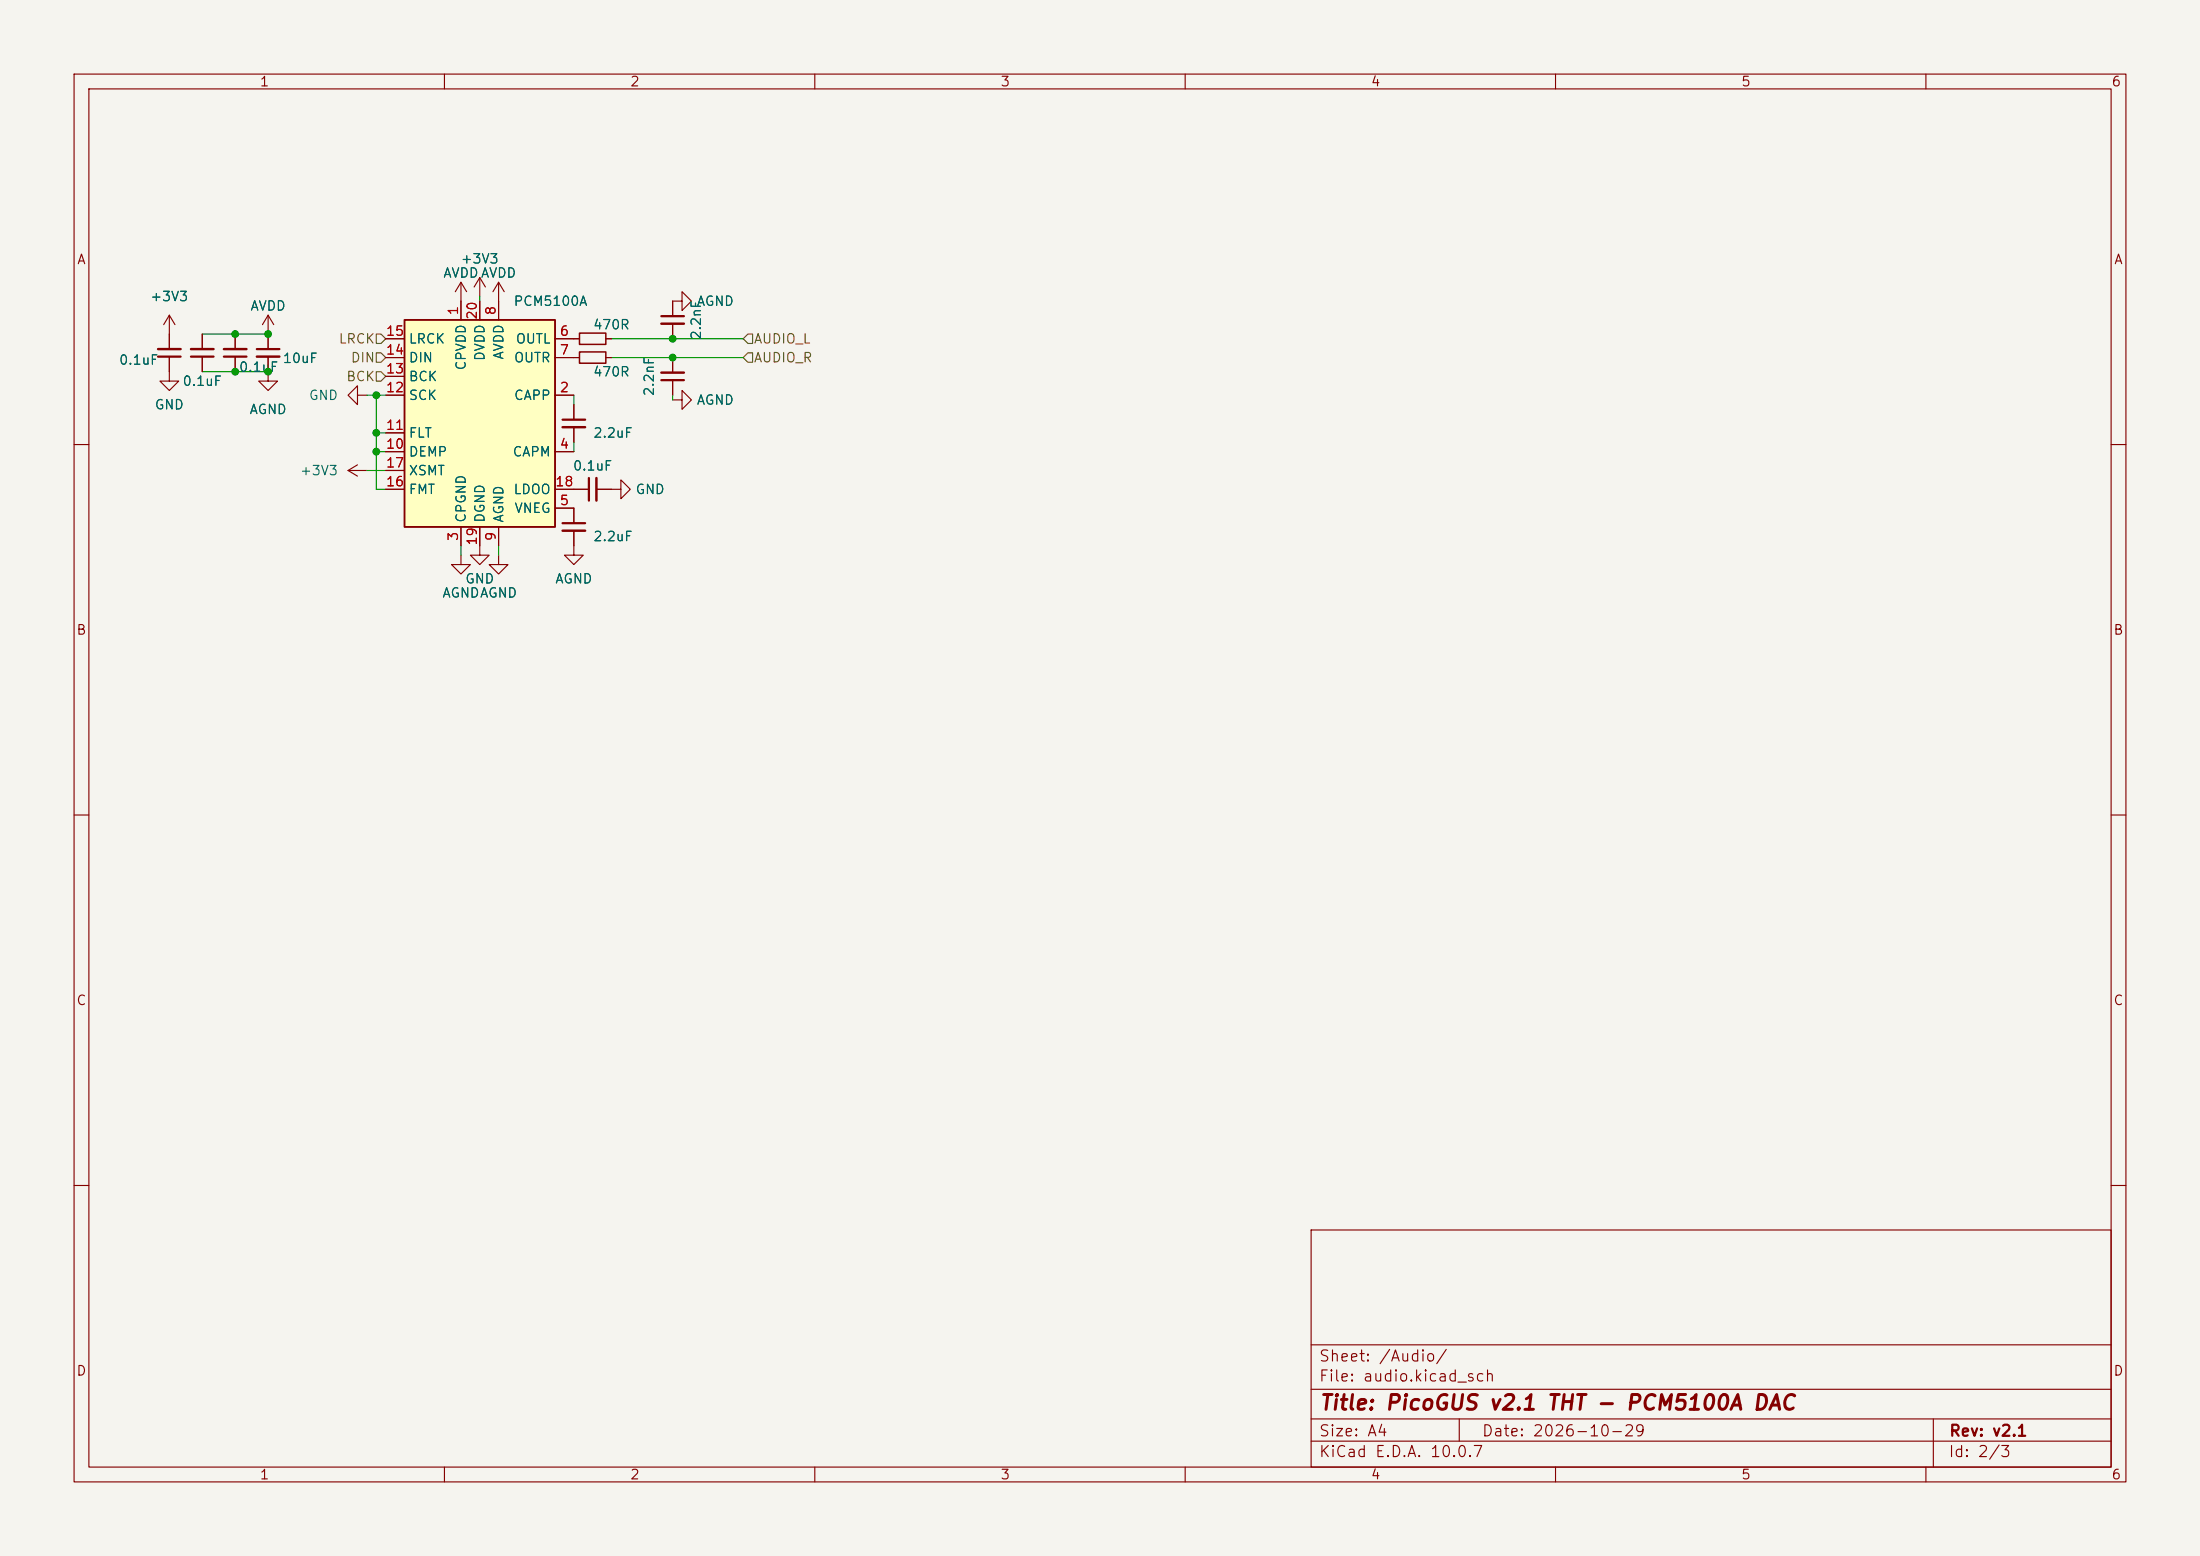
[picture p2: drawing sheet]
(kicad_sch
 (version 20260306)
 (generator "eeschema")
 (generator_version "10.0")
 (paper "A4")
 (title_block
  (title "PicoGUS v2.1 THT - PCM5100A DAC")
  (date "2026-10-29")
  (rev "v2.1"))
 (lib_symbols
  (symbol "Audio:PCM5100" (exclude_from_sim no) (in_bom yes) (on_board yes)
   (in_pos_files yes)
   (duplicate_pin_numbers_are_jumpers no)
   (property "Reference" "U" (at -10.16 13.97 0) (show_name no) (do_not_autoplace no) (effects (font (size 1.27 1.27)) (justify left)))
   (property "Value" "PCM5100" (at 3.81 13.97 0) (show_name no) (do_not_autoplace no) (effects (font (size 1.27 1.27)) (justify left)))
   (property "Footprint" "PiGUS library:TSSOP-20_4.4x6.5mm_P0.65mm_HandSolder_TestPads" (at -1.27 19.05 0) (show_name no) (do_not_autoplace no) (hide yes) (effects (font (size 1.27 1.27))))
   (property "Datasheet" "http://www.ti.com/lit/ds/symlink/pcm5100.pdf" (at -1.27 19.05 0) (show_name no) (do_not_autoplace no) (hide yes) (effects (font (size 1.27 1.27))))
   (property "Description" "2VRMS DirectPath, 100dB Audio Stereo DAC with 32-bit, 384kHz PCM Interface, TSSOP-20" (at 0 0 0) (show_name no) (do_not_autoplace no) (hide yes) (effects (font (size 1.27 1.27))))
   (symbol "PCM5100_0_1"
    (rectangle (start -10.16 12.7) (end 10.16 -15.24) (stroke (width 0.254) (type default)) (fill (type background))))
   (symbol "PCM5100_1_1"
    (pin passive line (at -2.54 15.24 270) (length 2.54) (name "CPVDD" (effects (font (size 1.27 1.27)))) (number "1" (effects (font (size 1.27 1.27)))))
    (pin passive line (at 12.7 2.54 180) (length 2.54) (name "CAPP" (effects (font (size 1.27 1.27)))) (number "2" (effects (font (size 1.27 1.27)))))
    (pin power_in line (at -2.54 -17.78 90) (length 2.54) (name "CPGND" (effects (font (size 1.27 1.27)))) (number "3" (effects (font (size 1.27 1.27)))))
    (pin passive line (at 12.7 -5.08 180) (length 2.54) (name "CAPM" (effects (font (size 1.27 1.27)))) (number "4" (effects (font (size 1.27 1.27)))))
    (pin passive line (at 12.7 -12.7 180) (length 2.54) (name "VNEG" (effects (font (size 1.27 1.27)))) (number "5" (effects (font (size 1.27 1.27)))))
    (pin output line (at 12.7 10.16 180) (length 2.54) (name "OUTL" (effects (font (size 1.27 1.27)))) (number "6" (effects (font (size 1.27 1.27)))))
    (pin output line (at 12.7 7.62 180) (length 2.54) (name "OUTR" (effects (font (size 1.27 1.27)))) (number "7" (effects (font (size 1.27 1.27)))))
    (pin power_in line (at 2.54 15.24 270) (length 2.54) (name "AVDD" (effects (font (size 1.27 1.27)))) (number "8" (effects (font (size 1.27 1.27)))))
    (pin power_in line (at 2.54 -17.78 90) (length 2.54) (name "AGND" (effects (font (size 1.27 1.27)))) (number "9" (effects (font (size 1.27 1.27)))))
    (pin input line (at -12.7 -5.08 0) (length 2.54) (name "DEMP" (effects (font (size 1.27 1.27)))) (number "10" (effects (font (size 1.27 1.27)))))
    (pin input line (at -12.7 -2.54 0) (length 2.54) (name "FLT" (effects (font (size 1.27 1.27)))) (number "11" (effects (font (size 1.27 1.27)))))
    (pin input line (at -12.7 2.54 0) (length 2.54) (name "SCK" (effects (font (size 1.27 1.27)))) (number "12" (effects (font (size 1.27 1.27)))))
    (pin input line (at -12.7 5.08 0) (length 2.54) (name "BCK" (effects (font (size 1.27 1.27)))) (number "13" (effects (font (size 1.27 1.27)))))
    (pin input line (at -12.7 7.62 0) (length 2.54) (name "DIN" (effects (font (size 1.27 1.27)))) (number "14" (effects (font (size 1.27 1.27)))))
    (pin input line (at -12.7 10.16 0) (length 2.54) (name "LRCK" (effects (font (size 1.27 1.27)))) (number "15" (effects (font (size 1.27 1.27)))))
    (pin input line (at -12.7 -10.16 0) (length 2.54) (name "FMT" (effects (font (size 1.27 1.27)))) (number "16" (effects (font (size 1.27 1.27)))))
    (pin input line (at -12.7 -7.62 0) (length 2.54) (name "XSMT" (effects (font (size 1.27 1.27)))) (number "17" (effects (font (size 1.27 1.27)))))
    (pin passive line (at 12.7 -10.16 180) (length 2.54) (name "LDOO" (effects (font (size 1.27 1.27)))) (number "18" (effects (font (size 1.27 1.27)))))
    (pin power_in line (at 0 -17.78 90) (length 2.54) (name "DGND" (effects (font (size 1.27 1.27)))) (number "19" (effects (font (size 1.27 1.27)))))
    (pin power_in line (at 0 15.24 270) (length 2.54) (name "DVDD" (effects (font (size 1.27 1.27)))) (number "20" (effects (font (size 1.27 1.27))))))
   (embedded_fonts no))
  (symbol "Device:C_Small"
   (pin_numbers (hide yes))
   (pin_names
    (offset 0.254) (hide yes)) (exclude_from_sim no) (in_bom yes) (on_board yes)
   (in_pos_files yes)
   (duplicate_pin_numbers_are_jumpers no)
   (property "Reference" "C" (at 0.254 1.778 0) (show_name no) (do_not_autoplace no) (effects (font (size 1.27 1.27)) (justify left)))
   (property "Value" "C_Small" (at 0.254 -2.032 0) (show_name no) (do_not_autoplace no) (effects (font (size 1.27 1.27)) (justify left)))
   (property "Footprint" "" (at 0 0 0) (show_name no) (do_not_autoplace no) (hide yes) (effects (font (size 1.27 1.27))))
   (property "Datasheet" "" (at 0 0 0) (show_name no) (do_not_autoplace no) (hide yes) (effects (font (size 1.27 1.27))))
   (property "Description" "Unpolarized capacitor, small symbol" (at 0 0 0) (show_name no) (do_not_autoplace no) (hide yes) (effects (font (size 1.27 1.27))))
   (symbol "C_Small_0_1"
    (polyline (pts (xy -1.524 0.508) (xy 1.524 0.508)) (stroke (width 0.3048) (type default)) (fill (type none)))
    (polyline (pts (xy -1.524 -0.508) (xy 1.524 -0.508)) (stroke (width 0.3302) (type default)) (fill (type none))))
   (symbol "C_Small_1_1"
    (pin passive line (at 0 2.54 270) (length 2.032) (name "" (effects (font (size 1.27 1.27)))) (number "1" (effects (font (size 1.27 1.27)))))
    (pin passive line (at 0 -2.54 90) (length 2.032) (name "" (effects (font (size 1.27 1.27)))) (number "2" (effects (font (size 1.27 1.27))))))
   (embedded_fonts no))
  (symbol "Device:R_Small"
   (pin_numbers (hide yes))
   (pin_names
    (offset 0.254) (hide yes)) (exclude_from_sim no) (in_bom yes) (on_board yes)
   (in_pos_files yes)
   (duplicate_pin_numbers_are_jumpers no)
   (property "Reference" "R" (at 0.762 0.508 0) (show_name no) (do_not_autoplace no) (effects (font (size 1.27 1.27)) (justify left)))
   (property "Value" "R_Small" (at 0.762 -1.016 0) (show_name no) (do_not_autoplace no) (effects (font (size 1.27 1.27)) (justify left)))
   (property "Footprint" "" (at 0 0 0) (show_name no) (do_not_autoplace no) (hide yes) (effects (font (size 1.27 1.27))))
   (property "Datasheet" "" (at 0 0 0) (show_name no) (do_not_autoplace no) (hide yes) (effects (font (size 1.27 1.27))))
   (property "Description" "Resistor, small symbol" (at 0 0 0) (show_name no) (do_not_autoplace no) (hide yes) (effects (font (size 1.27 1.27))))
   (symbol "R_Small_0_1"
    (rectangle (start -0.762 1.778) (end 0.762 -1.778) (stroke (width 0.2032) (type default)) (fill (type none))))
   (symbol "R_Small_1_1"
    (pin passive line (at 0 2.54 270) (length 0.762) (name "" (effects (font (size 1.27 1.27)))) (number "1" (effects (font (size 1.27 1.27)))))
    (pin passive line (at 0 -2.54 90) (length 0.762) (name "" (effects (font (size 1.27 1.27)))) (number "2" (effects (font (size 1.27 1.27))))))
   (embedded_fonts no))
  (symbol "PiGUS library:AGND"
   (power global)
   (pin_names
    (offset 0)) (exclude_from_sim no) (in_bom yes) (on_board yes)
   (in_pos_files yes)
   (duplicate_pin_numbers_are_jumpers no)
   (property "Reference" "#PWR" (at 0 -6.35 0) (show_name no) (do_not_autoplace no) (hide yes) (effects (font (size 1.27 1.27))))
   (property "Value" "AGND" (at 0 -3.81 0) (show_name no) (do_not_autoplace no) (effects (font (size 1.27 1.27))))
   (property "Footprint" "" (at 0 0 0) (show_name no) (do_not_autoplace no) (hide yes) (effects (font (size 1.27 1.27))))
   (property "Datasheet" "" (at 0 0 0) (show_name no) (do_not_autoplace no) (hide yes) (effects (font (size 1.27 1.27))))
   (property "Description" "Power symbol creates a global label with name \"GNDS\" , signal ground" (at 0 0 0) (show_name no) (do_not_autoplace no) (hide yes) (effects (font (size 1.27 1.27))))
   (symbol "AGND_0_1"
    (polyline (pts (xy 0 0) (xy 0 -1.27) (xy 1.27 -1.27) (xy 0 -2.54) (xy -1.27 -1.27) (xy 0 -1.27)) (stroke (width 0) (type default)) (fill (type none))))
   (symbol "AGND_1_1"
    (pin power_in line (at 0 0 270) (length 0) (hide yes) (name "AGND" (effects (font (size 1.27 1.27)))) (number "1" (effects (font (size 1.27 1.27))))))
   (embedded_fonts no))
  (symbol "PiGUS library:AVDD"
   (power global)
   (pin_names
    (offset 0)) (exclude_from_sim no) (in_bom yes) (on_board yes)
   (in_pos_files yes)
   (duplicate_pin_numbers_are_jumpers no)
   (property "Reference" "#PWR" (at 0 -3.81 0) (show_name no) (do_not_autoplace no) (hide yes) (effects (font (size 1.27 1.27))))
   (property "Value" "AVDD" (at 0 3.556 0) (show_name no) (do_not_autoplace no) (effects (font (size 1.27 1.27))))
   (property "Footprint" "" (at 0 0 0) (show_name no) (do_not_autoplace no) (hide yes) (effects (font (size 1.27 1.27))))
   (property "Datasheet" "" (at 0 0 0) (show_name no) (do_not_autoplace no) (hide yes) (effects (font (size 1.27 1.27))))
   (property "Description" "Power symbol creates a global label with name \"+3V3\"" (at 0 0 0) (show_name no) (do_not_autoplace no) (hide yes) (effects (font (size 1.27 1.27))))
   (symbol "AVDD_0_1"
    (polyline (pts (xy -0.762 1.27) (xy 0 2.54)) (stroke (width 0) (type default)) (fill (type none)))
    (polyline (pts (xy 0 2.54) (xy 0.762 1.27)) (stroke (width 0) (type default)) (fill (type none)))
    (polyline (pts (xy 0 0) (xy 0 2.54)) (stroke (width 0) (type default)) (fill (type none))))
   (symbol "AVDD_1_1"
    (pin power_in line (at 0 0 90) (length 0) (hide yes) (name "AVDD" (effects (font (size 1.27 1.27)))) (number "1" (effects (font (size 1.27 1.27))))))
   (embedded_fonts no))
  (symbol "power:+3V3"
   (power global)
   (pin_names
    (offset 0)) (exclude_from_sim no) (in_bom yes) (on_board yes)
   (in_pos_files yes)
   (duplicate_pin_numbers_are_jumpers no)
   (property "Reference" "#PWR" (at 0 -3.81 0) (show_name no) (do_not_autoplace no) (hide yes) (effects (font (size 1.27 1.27))))
   (property "Value" "+3V3" (at 0 3.556 0) (show_name no) (do_not_autoplace no) (effects (font (size 1.27 1.27))))
   (property "Footprint" "" (at 0 0 0) (show_name no) (do_not_autoplace no) (hide yes) (effects (font (size 1.27 1.27))))
   (property "Datasheet" "" (at 0 0 0) (show_name no) (do_not_autoplace no) (hide yes) (effects (font (size 1.27 1.27))))
   (property "Description" "Power symbol creates a global label with name \"+3V3\"" (at 0 0 0) (show_name no) (do_not_autoplace no) (hide yes) (effects (font (size 1.27 1.27))))
   (symbol "+3V3_0_1"
    (polyline (pts (xy -0.762 1.27) (xy 0 2.54)) (stroke (width 0) (type default)) (fill (type none)))
    (polyline (pts (xy 0 2.54) (xy 0.762 1.27)) (stroke (width 0) (type default)) (fill (type none)))
    (polyline (pts (xy 0 0) (xy 0 2.54)) (stroke (width 0) (type default)) (fill (type none))))
   (symbol "+3V3_1_1"
    (pin power_in line (at 0 0 90) (length 0) (hide yes) (name "+3V3" (effects (font (size 1.27 1.27)))) (number "1" (effects (font (size 1.27 1.27))))))
   (embedded_fonts no))
  (symbol "power:GND"
   (power global)
   (pin_names
    (offset 0)) (exclude_from_sim no) (in_bom yes) (on_board yes)
   (in_pos_files yes)
   (duplicate_pin_numbers_are_jumpers no)
   (property "Reference" "#PWR" (at 0 -6.35 0) (show_name no) (do_not_autoplace no) (hide yes) (effects (font (size 1.27 1.27))))
   (property "Value" "GND" (at 0 -3.81 0) (show_name no) (do_not_autoplace no) (effects (font (size 1.27 1.27))))
   (property "Footprint" "" (at 0 0 0) (show_name no) (do_not_autoplace no) (hide yes) (effects (font (size 1.27 1.27))))
   (property "Datasheet" "" (at 0 0 0) (show_name no) (do_not_autoplace no) (hide yes) (effects (font (size 1.27 1.27))))
   (property "Description" "Power symbol creates a global label with name \"GND\" , ground" (at 0 0 0) (show_name no) (do_not_autoplace no) (hide yes) (effects (font (size 1.27 1.27))))
   (symbol "GND_0_1"
    (polyline (pts (xy 0 0) (xy 0 -1.27) (xy 1.27 -1.27) (xy 0 -2.54) (xy -1.27 -1.27) (xy 0 -1.27)) (stroke (width 0) (type default)) (fill (type none))))
   (symbol "GND_1_1"
    (pin power_in line (at 0 0 270) (length 0) (hide yes) (name "GND" (effects (font (size 1.27 1.27)))) (number "1" (effects (font (size 1.27 1.27))))))
   (embedded_fonts no)))
 (junction
  (at 50.8 58.42)
  (diameter 0)
  (color 0 0 0 0))
 (junction
  (at 36.195 45.085)
  (diameter 0)
  (color 0 0 0 0))
 (junction
  (at 90.805 45.72)
  (diameter 0)
  (color 0 0 0 0))
 (junction
  (at 90.805 48.26)
  (diameter 0)
  (color 0 0 0 0))
 (junction
  (at 50.8 53.34)
  (diameter 0)
  (color 0 0 0 0))
 (junction
  (at 50.8 60.96)
  (diameter 0)
  (color 0 0 0 0))
 (junction
  (at 36.195 50.165)
  (diameter 0)
  (color 0 0 0 0))
 (junction
  (at 31.75 50.165)
  (diameter 0)
  (color 0 0 0 0))
 (junction
  (at 31.75 45.085)
  (diameter 0)
  (color 0 0 0 0))
 (wire
  (pts (xy 82.55 48.26) (xy 90.805 48.26))
  (stroke (width 0) (type default)))
 (wire
  (pts (xy 90.805 45.72) (xy 100.33 45.72))
  (stroke (width 0) (type default)))
 (wire
  (pts (xy 67.31 74.93) (xy 67.31 73.66))
  (stroke (width 0) (type default)))
 (wire
  (pts (xy 50.8 58.42) (xy 52.07 58.42))
  (stroke (width 0) (type default)))
 (wire
  (pts (xy 36.195 45.085) (xy 31.75 45.085))
  (stroke (width 0) (type default)))
 (wire
  (pts (xy 64.77 40.005) (xy 64.77 40.64))
  (stroke (width 0) (type default)))
 (wire
  (pts (xy 90.805 53.34) (xy 90.805 53.975))
  (stroke (width 0) (type default)))
 (wire
  (pts (xy 31.75 50.165) (xy 36.195 50.165))
  (stroke (width 0) (type default)))
 (wire
  (pts (xy 50.8 53.34) (xy 50.8 58.42))
  (stroke (width 0) (type default)))
 (wire
  (pts (xy 90.805 48.26) (xy 100.33 48.26))
  (stroke (width 0) (type default)))
 (wire
  (pts (xy 82.55 45.72) (xy 90.805 45.72))
  (stroke (width 0) (type default)))
 (wire
  (pts (xy 49.53 63.5) (xy 52.07 63.5))
  (stroke (width 0) (type default)))
 (wire
  (pts (xy 50.8 60.96) (xy 52.07 60.96))
  (stroke (width 0) (type default)))
 (wire
  (pts (xy 77.47 53.34) (xy 77.47 54.61))
  (stroke (width 0) (type default)))
 (wire
  (pts (xy 50.8 66.04) (xy 52.07 66.04))
  (stroke (width 0) (type default)))
 (wire
  (pts (xy 49.53 53.34) (xy 50.8 53.34))
  (stroke (width 0) (type default)))
 (wire
  (pts (xy 50.8 60.96) (xy 50.8 66.04))
  (stroke (width 0) (type default)))
 (wire
  (pts (xy 62.23 74.93) (xy 62.23 73.66))
  (stroke (width 0) (type default)))
 (wire
  (pts (xy 50.8 58.42) (xy 50.8 60.96))
  (stroke (width 0) (type default)))
 (wire
  (pts (xy 77.47 59.69) (xy 77.47 60.96))
  (stroke (width 0) (type default)))
 (wire
  (pts (xy 27.305 50.165) (xy 31.75 50.165))
  (stroke (width 0) (type default)))
 (wire
  (pts (xy 27.305 45.085) (xy 31.75 45.085))
  (stroke (width 0) (type default)))
 (wire
  (pts (xy 50.8 53.34) (xy 52.07 53.34))
  (stroke (width 0) (type default)))
 (hierarchical_label "AUDIO_L"
  (shape input)
  (at 100.33 45.72 0)
  (effects (font (size 1.27 1.27)) (justify left)))
 (hierarchical_label "AUDIO_R"
  (shape input)
  (at 100.33 48.26 0)
  (effects (font (size 1.27 1.27)) (justify left)))
 (hierarchical_label "LRCK"
  (shape input)
  (at 52.07 45.72 180)
  (effects (font (size 1.27 1.27)) (justify right)))
 (hierarchical_label "BCK"
  (shape input)
  (at 52.07 50.8 180)
  (effects (font (size 1.27 1.27)) (justify right)))
 (hierarchical_label "DIN"
  (shape input)
  (at 52.07 48.26 180)
  (effects (font (size 1.27 1.27)) (justify right)))
 (symbol
  (lib_id "Device:C_Small")
  (at 90.805 50.8 180)
  (unit 1)
  (body_style 1)
  (exclude_from_sim no)
  (in_bom yes)
  (on_board yes)
  (in_pos_files yes)
  (dnp no)
  (property "Reference" "C22" (at 85.725 50.8 90) (hide yes) (show_name no) (do_not_autoplace no) (effects (font (size 1.27 1.27))))
  (property "Value" "2.2nF" (at 87.63 50.8 90) (show_name no) (do_not_autoplace no) (effects (font (size 1.27 1.27))))
  (property "Footprint" "Capacitor_THT:C_Disc_D5.0mm_W2.5mm_P5.00mm" (at 90.805 50.8 0) (hide yes) (show_name no) (do_not_autoplace no) (effects (font (size 1.27 1.27))))
  (property "Datasheet" "" (at 90.805 50.8 0) (hide yes) (show_name no) (do_not_autoplace no) (effects (font (size 1.27 1.27))))
  (property "Description" "2.2nF C0G: DAC output filter (with R11)" (at 90.805 50.8 0) (hide yes) (show_name no) (do_not_autoplace no) (effects (font (size 1.27 1.27))))
  (property "Manufacturer" "TDK" (at 90.805 50.8 0) (hide yes) (show_name no) (do_not_autoplace no) (effects (font (size 1.27 1.27))))
  (property "MPN" "FG28C0G1H222JNT06" (at 90.805 50.8 0) (hide yes) (show_name no) (do_not_autoplace no) (effects (font (size 1.27 1.27))))
  (property "DigiKey" "445-173487-1-ND" (at 90.805 50.8 0) (hide yes) (show_name no) (do_not_autoplace no) (effects (font (size 1.27 1.27))))
  (property "LCSC" "C22391154 (Dersonic CD1H222JC9PECHD000)" (at 90.805 50.8 0) (hide yes) (show_name no) (do_not_autoplace no) (effects (font (size 1.27 1.27))))
  (pin "1")
  (pin "2"))
 (symbol
  (lib_id "PiGUS library:AGND")
  (at 36.195 50.165 0)
  (unit 1)
  (body_style 1)
  (exclude_from_sim no)
  (in_bom yes)
  (on_board yes)
  (in_pos_files yes)
  (dnp no)
  (fields_autoplaced yes)
  (property "Reference" "#PWR064" (at 36.195 56.515 0) (hide yes) (show_name no) (do_not_autoplace no) (effects (font (size 1.27 1.27))))
  (property "Value" "AGND" (at 36.195 55.245 0) (show_name no) (do_not_autoplace no) (effects (font (size 1.27 1.27))))
  (property "Footprint" "" (at 36.195 50.165 0) (hide yes) (show_name no) (do_not_autoplace no) (effects (font (size 1.27 1.27))))
  (property "Datasheet" "" (at 36.195 50.165 0) (hide yes) (show_name no) (do_not_autoplace no) (effects (font (size 1.27 1.27))))
  (property "Description" "" (at 36.195 50.165 0) (show_name no) (do_not_autoplace no) (effects (font (size 1.27 1.27))))
  (pin "1"))
 (symbol
  (lib_id "Device:C_Small")
  (at 22.86 47.625 180)
  (unit 1)
  (body_style 1)
  (exclude_from_sim no)
  (in_bom yes)
  (on_board yes)
  (in_pos_files yes)
  (dnp no)
  (property "Reference" "C14" (at 18.7325 46.6725 0) (hide yes) (show_name no) (do_not_autoplace no) (effects (font (size 1.27 1.27))))
  (property "Value" "0.1uF" (at 18.7325 48.5775 0) (show_name no) (do_not_autoplace no) (effects (font (size 1.27 1.27))))
  (property "Footprint" "Capacitor_THT:C_Disc_D5.0mm_W2.5mm_P5.00mm" (at 22.86 47.625 0) (hide yes) (show_name no) (do_not_autoplace no) (effects (font (size 1.27 1.27))))
  (property "Datasheet" "" (at 22.86 47.625 0) (hide yes) (show_name no) (do_not_autoplace no) (effects (font (size 1.27 1.27))))
  (property "Description" "0.1uF: U10 DVDD" (at 22.86 47.625 0) (hide yes) (show_name no) (do_not_autoplace no) (effects (font (size 1.27 1.27))))
  (property "Manufacturer" "Murata" (at 22.86 47.625 0) (hide yes) (show_name no) (do_not_autoplace no) (effects (font (size 1.27 1.27))))
  (property "MPN" "RDER71H104K0M1H03A" (at 22.86 47.625 0) (hide yes) (show_name no) (do_not_autoplace no) (effects (font (size 1.27 1.27))))
  (property "DigiKey" "490-9144-1-ND" (at 22.86 47.625 0) (hide yes) (show_name no) (do_not_autoplace no) (effects (font (size 1.27 1.27))))
  (property "LCSC" "C527620" (at 22.86 47.625 0) (hide yes) (show_name no) (do_not_autoplace no) (effects (font (size 1.27 1.27))))
  (pin "1")
  (pin "2"))
 (symbol
  (lib_id "Device:C_Small")
  (at 80.01 66.04 90)
  (unit 1)
  (body_style 1)
  (exclude_from_sim no)
  (in_bom yes)
  (on_board yes)
  (in_pos_files yes)
  (dnp no)
  (property "Reference" "C20" (at 80.01 60.96 90) (hide yes) (show_name no) (do_not_autoplace no) (effects (font (size 1.27 1.27))))
  (property "Value" "0.1uF" (at 80.01 62.865 90) (show_name no) (do_not_autoplace no) (effects (font (size 1.27 1.27))))
  (property "Footprint" "Capacitor_THT:C_Disc_D5.0mm_W2.5mm_P5.00mm" (at 80.01 66.04 0) (hide yes) (show_name no) (do_not_autoplace no) (effects (font (size 1.27 1.27))))
  (property "Datasheet" "" (at 80.01 66.04 0) (hide yes) (show_name no) (do_not_autoplace no) (effects (font (size 1.27 1.27))))
  (property "Description" "0.1uF: U10 LDOO" (at 80.01 66.04 0) (hide yes) (show_name no) (do_not_autoplace no) (effects (font (size 1.27 1.27))))
  (property "Manufacturer" "Murata" (at 80.01 66.04 0) (hide yes) (show_name no) (do_not_autoplace no) (effects (font (size 1.27 1.27))))
  (property "MPN" "RDER71H104K0M1H03A" (at 80.01 66.04 0) (hide yes) (show_name no) (do_not_autoplace no) (effects (font (size 1.27 1.27))))
  (property "DigiKey" "490-9144-1-ND" (at 80.01 66.04 0) (hide yes) (show_name no) (do_not_autoplace no) (effects (font (size 1.27 1.27))))
  (property "LCSC" "C527620" (at 80.01 66.04 0) (hide yes) (show_name no) (do_not_autoplace no) (effects (font (size 1.27 1.27))))
  (pin "1")
  (pin "2"))
 (symbol
  (lib_id "Device:C_Small")
  (at 77.47 57.15 0)
  (unit 1)
  (body_style 1)
  (exclude_from_sim no)
  (in_bom yes)
  (on_board yes)
  (in_pos_files yes)
  (dnp no)
  (fields_autoplaced yes)
  (property "Reference" "C18" (at 80.01 55.8863 0) (hide yes) (show_name no) (do_not_autoplace no) (effects (font (size 1.27 1.27)) (justify left)))
  (property "Value" "2.2uF" (at 80.01 58.4263 0) (show_name no) (do_not_autoplace no) (effects (font (size 1.27 1.27)) (justify left)))
  (property "Footprint" "Capacitor_THT:C_Disc_D5.0mm_W2.5mm_P5.00mm" (at 77.47 57.15 0) (hide yes) (show_name no) (do_not_autoplace no) (effects (font (size 1.27 1.27))))
  (property "Datasheet" "" (at 77.47 57.15 0) (hide yes) (show_name no) (do_not_autoplace no) (effects (font (size 1.27 1.27))))
  (property "Description" "2.2uF: U10 charge pump flying cap (CAPP-CAPM)" (at 77.47 57.15 0) (hide yes) (show_name no) (do_not_autoplace no) (effects (font (size 1.27 1.27))))
  (property "Manufacturer" "TDK" (at 77.47 57.15 0) (hide yes) (show_name no) (do_not_autoplace no) (effects (font (size 1.27 1.27))))
  (property "MPN" "FG24X7R1H225KRT06" (at 77.47 57.15 0) (hide yes) (show_name no) (do_not_autoplace no) (effects (font (size 1.27 1.27))))
  (property "DigiKey" "445-173378-1-ND" (at 77.47 57.15 0) (hide yes) (show_name no) (do_not_autoplace no) (effects (font (size 1.27 1.27))))
  (property "LCSC" "C1623182" (at 77.47 57.15 0) (hide yes) (show_name no) (do_not_autoplace no) (effects (font (size 1.27 1.27))))
  (pin "1")
  (pin "2"))
 (symbol
  (lib_id "Device:C_Small")
  (at 90.805 43.18 0)
  (unit 1)
  (body_style 1)
  (exclude_from_sim no)
  (in_bom yes)
  (on_board yes)
  (in_pos_files yes)
  (dnp no)
  (property "Reference" "C21" (at 95.885 43.18 90) (hide yes) (show_name no) (do_not_autoplace no) (effects (font (size 1.27 1.27))))
  (property "Value" "2.2nF" (at 93.98 43.18 90) (show_name no) (do_not_autoplace no) (effects (font (size 1.27 1.27))))
  (property "Footprint" "Capacitor_THT:C_Disc_D5.0mm_W2.5mm_P5.00mm" (at 90.805 43.18 0) (hide yes) (show_name no) (do_not_autoplace no) (effects (font (size 1.27 1.27))))
  (property "Datasheet" "" (at 90.805 43.18 0) (hide yes) (show_name no) (do_not_autoplace no) (effects (font (size 1.27 1.27))))
  (property "Description" "2.2nF C0G: DAC output filter (with R10)" (at 90.805 43.18 0) (hide yes) (show_name no) (do_not_autoplace no) (effects (font (size 1.27 1.27))))
  (property "Manufacturer" "TDK" (at 90.805 43.18 0) (hide yes) (show_name no) (do_not_autoplace no) (effects (font (size 1.27 1.27))))
  (property "MPN" "FG28C0G1H222JNT06" (at 90.805 43.18 0) (hide yes) (show_name no) (do_not_autoplace no) (effects (font (size 1.27 1.27))))
  (property "DigiKey" "445-173487-1-ND" (at 90.805 43.18 0) (hide yes) (show_name no) (do_not_autoplace no) (effects (font (size 1.27 1.27))))
  (property "LCSC" "C22391154 (Dersonic CD1H222JC9PECHD000)" (at 90.805 43.18 0) (hide yes) (show_name no) (do_not_autoplace no) (effects (font (size 1.27 1.27))))
  (pin "1")
  (pin "2"))
 (symbol
  (lib_id "power:GND")
  (at 22.86 50.165 0)
  (unit 1)
  (body_style 1)
  (exclude_from_sim no)
  (in_bom yes)
  (on_board yes)
  (in_pos_files yes)
  (dnp no)
  (fields_autoplaced yes)
  (property "Reference" "#PWR054" (at 22.86 56.515 0) (hide yes) (show_name no) (do_not_autoplace no) (effects (font (size 1.27 1.27))))
  (property "Value" "GND" (at 22.86 54.61 0) (show_name no) (do_not_autoplace no) (effects (font (size 1.27 1.27))))
  (property "Footprint" "" (at 22.86 50.165 0) (hide yes) (show_name no) (do_not_autoplace no) (effects (font (size 1.27 1.27))))
  (property "Datasheet" "" (at 22.86 50.165 0) (hide yes) (show_name no) (do_not_autoplace no) (effects (font (size 1.27 1.27))))
  (property "Description" "" (at 22.86 50.165 0) (show_name no) (do_not_autoplace no) (effects (font (size 1.27 1.27))))
  (pin "1"))
 (symbol
  (lib_id "power:GND")
  (at 82.55 66.04 90)
  (unit 1)
  (body_style 1)
  (exclude_from_sim no)
  (in_bom yes)
  (on_board yes)
  (in_pos_files yes)
  (dnp no)
  (fields_autoplaced yes)
  (property "Reference" "#PWR061" (at 88.9 66.04 0) (hide yes) (show_name no) (do_not_autoplace no) (effects (font (size 1.27 1.27))))
  (property "Value" "GND" (at 85.725 66.04 90) (show_name no) (do_not_autoplace no) (effects (font (size 1.27 1.27)) (justify right)))
  (property "Footprint" "" (at 82.55 66.04 0) (hide yes) (show_name no) (do_not_autoplace no) (effects (font (size 1.27 1.27))))
  (property "Datasheet" "" (at 82.55 66.04 0) (hide yes) (show_name no) (do_not_autoplace no) (effects (font (size 1.27 1.27))))
  (property "Description" "" (at 82.55 66.04 0) (show_name no) (do_not_autoplace no) (effects (font (size 1.27 1.27))))
  (pin "1"))
 (symbol
  (lib_id "PiGUS library:AVDD")
  (at 62.23 40.64 0)
  (unit 1)
  (body_style 1)
  (exclude_from_sim no)
  (in_bom yes)
  (on_board yes)
  (in_pos_files yes)
  (dnp no)
  (property "Reference" "#PWR087" (at 62.23 44.45 0) (hide yes) (show_name no) (do_not_autoplace no) (effects (font (size 1.27 1.27))))
  (property "Value" "AVDD" (at 62.23 36.83 0) (show_name no) (do_not_autoplace no) (effects (font (size 1.27 1.27))))
  (property "Footprint" "" (at 62.23 40.64 0) (hide yes) (show_name no) (do_not_autoplace no) (effects (font (size 1.27 1.27))))
  (property "Datasheet" "" (at 62.23 40.64 0) (hide yes) (show_name no) (do_not_autoplace no) (effects (font (size 1.27 1.27))))
  (property "Description" "" (at 62.23 40.64 0) (show_name no) (do_not_autoplace no) (effects (font (size 1.27 1.27))))
  (pin "1"))
 (symbol
  (lib_id "Device:C_Small")
  (at 27.305 47.625 180)
  (unit 1)
  (body_style 1)
  (exclude_from_sim no)
  (in_bom yes)
  (on_board yes)
  (in_pos_files yes)
  (dnp no)
  (property "Reference" "C15" (at 26.035 43.815 0) (hide yes) (show_name no) (do_not_autoplace no) (effects (font (size 1.27 1.27))))
  (property "Value" "0.1uF" (at 27.305 51.435 0) (show_name no) (do_not_autoplace no) (effects (font (size 1.27 1.27))))
  (property "Footprint" "Capacitor_THT:C_Disc_D5.0mm_W2.5mm_P5.00mm" (at 27.305 47.625 0) (hide yes) (show_name no) (do_not_autoplace no) (effects (font (size 1.27 1.27))))
  (property "Datasheet" "" (at 27.305 47.625 0) (hide yes) (show_name no) (do_not_autoplace no) (effects (font (size 1.27 1.27))))
  (property "Description" "0.1uF: U10 AVDD" (at 27.305 47.625 0) (hide yes) (show_name no) (do_not_autoplace no) (effects (font (size 1.27 1.27))))
  (property "Manufacturer" "Murata" (at 27.305 47.625 0) (hide yes) (show_name no) (do_not_autoplace no) (effects (font (size 1.27 1.27))))
  (property "MPN" "RDER71H104K0M1H03A" (at 27.305 47.625 0) (hide yes) (show_name no) (do_not_autoplace no) (effects (font (size 1.27 1.27))))
  (property "DigiKey" "490-9144-1-ND" (at 27.305 47.625 0) (hide yes) (show_name no) (do_not_autoplace no) (effects (font (size 1.27 1.27))))
  (property "LCSC" "C527620" (at 27.305 47.625 0) (hide yes) (show_name no) (do_not_autoplace no) (effects (font (size 1.27 1.27))))
  (pin "1")
  (pin "2"))
 (symbol
  (lib_id "Device:C_Small")
  (at 36.195 47.625 0)
  (unit 1)
  (body_style 1)
  (exclude_from_sim no)
  (in_bom yes)
  (on_board yes)
  (in_pos_files yes)
  (dnp no)
  (property "Reference" "C17" (at 38.735 46.355 0) (hide yes) (show_name no) (do_not_autoplace no) (effects (font (size 1.27 1.27)) (justify left)))
  (property "Value" "10uF" (at 38.1 48.3489 0) (show_name no) (do_not_autoplace no) (effects (font (size 1.27 1.27)) (justify left)))
  (property "Footprint" "Capacitor_THT:C_Disc_D5.0mm_W2.5mm_P5.00mm" (at 36.195 47.625 0) (hide yes) (show_name no) (do_not_autoplace no) (effects (font (size 1.27 1.27))))
  (property "Datasheet" "" (at 36.195 47.625 0) (hide yes) (show_name no) (do_not_autoplace no) (effects (font (size 1.27 1.27))))
  (property "Description" "10uF: U10 AVDD bulk" (at 36.195 47.625 0) (hide yes) (show_name no) (do_not_autoplace no) (effects (font (size 1.27 1.27))))
  (property "Manufacturer" "Murata" (at 36.195 47.625 0) (hide yes) (show_name no) (do_not_autoplace no) (effects (font (size 1.27 1.27))))
  (property "MPN" "RCER71H106MWM1H03A" (at 36.195 47.625 0) (hide yes) (show_name no) (do_not_autoplace no) (effects (font (size 1.27 1.27))))
  (property "DigiKey" "490-7518-1-ND" (at 36.195 47.625 0) (hide yes) (show_name no) (do_not_autoplace no) (effects (font (size 1.27 1.27))))
  (property "LCSC" "C3690252" (at 36.195 47.625 0) (hide yes) (show_name no) (do_not_autoplace no) (effects (font (size 1.27 1.27))))
  (pin "1")
  (pin "2"))
 (symbol
  (lib_id "PiGUS library:AVDD")
  (at 67.31 40.64 0)
  (unit 1)
  (body_style 1)
  (exclude_from_sim no)
  (in_bom yes)
  (on_board yes)
  (in_pos_files yes)
  (dnp no)
  (property "Reference" "#PWR049" (at 67.31 44.45 0) (hide yes) (show_name no) (do_not_autoplace no) (effects (font (size 1.27 1.27))))
  (property "Value" "AVDD" (at 67.31 36.83 0) (show_name no) (do_not_autoplace no) (effects (font (size 1.27 1.27))))
  (property "Footprint" "" (at 67.31 40.64 0) (hide yes) (show_name no) (do_not_autoplace no) (effects (font (size 1.27 1.27))))
  (property "Datasheet" "" (at 67.31 40.64 0) (hide yes) (show_name no) (do_not_autoplace no) (effects (font (size 1.27 1.27))))
  (property "Description" "" (at 67.31 40.64 0) (show_name no) (do_not_autoplace no) (effects (font (size 1.27 1.27))))
  (pin "1"))
 (symbol
  (lib_id "Device:C_Small")
  (at 77.47 71.12 0)
  (unit 1)
  (body_style 1)
  (exclude_from_sim no)
  (in_bom yes)
  (on_board yes)
  (in_pos_files yes)
  (dnp no)
  (fields_autoplaced yes)
  (property "Reference" "C19" (at 80.01 69.8563 0) (hide yes) (show_name no) (do_not_autoplace no) (effects (font (size 1.27 1.27)) (justify left)))
  (property "Value" "2.2uF" (at 80.01 72.3963 0) (show_name no) (do_not_autoplace no) (effects (font (size 1.27 1.27)) (justify left)))
  (property "Footprint" "Capacitor_THT:C_Disc_D5.0mm_W2.5mm_P5.00mm" (at 77.47 71.12 0) (hide yes) (show_name no) (do_not_autoplace no) (effects (font (size 1.27 1.27))))
  (property "Datasheet" "" (at 77.47 71.12 0) (hide yes) (show_name no) (do_not_autoplace no) (effects (font (size 1.27 1.27))))
  (property "Description" "2.2uF: U10 VNEG" (at 77.47 71.12 0) (hide yes) (show_name no) (do_not_autoplace no) (effects (font (size 1.27 1.27))))
  (property "Manufacturer" "TDK" (at 77.47 71.12 0) (hide yes) (show_name no) (do_not_autoplace no) (effects (font (size 1.27 1.27))))
  (property "MPN" "FG24X7R1H225KRT06" (at 77.47 71.12 0) (hide yes) (show_name no) (do_not_autoplace no) (effects (font (size 1.27 1.27))))
  (property "DigiKey" "445-173378-1-ND" (at 77.47 71.12 0) (hide yes) (show_name no) (do_not_autoplace no) (effects (font (size 1.27 1.27))))
  (property "LCSC" "C1623182" (at 77.47 71.12 0) (hide yes) (show_name no) (do_not_autoplace no) (effects (font (size 1.27 1.27))))
  (pin "1")
  (pin "2"))
 (symbol
  (lib_id "power:+3V3")
  (at 22.86 45.085 0)
  (unit 1)
  (body_style 1)
  (exclude_from_sim no)
  (in_bom yes)
  (on_board yes)
  (in_pos_files yes)
  (dnp no)
  (fields_autoplaced yes)
  (property "Reference" "#PWR053" (at 22.86 48.895 0) (hide yes) (show_name no) (do_not_autoplace no) (effects (font (size 1.27 1.27))))
  (property "Value" "+3V3" (at 22.86 40.005 0) (show_name no) (do_not_autoplace no) (effects (font (size 1.27 1.27))))
  (property "Footprint" "" (at 22.86 45.085 0) (hide yes) (show_name no) (do_not_autoplace no) (effects (font (size 1.27 1.27))))
  (property "Datasheet" "" (at 22.86 45.085 0) (hide yes) (show_name no) (do_not_autoplace no) (effects (font (size 1.27 1.27))))
  (property "Description" "" (at 22.86 45.085 0) (show_name no) (do_not_autoplace no) (effects (font (size 1.27 1.27))))
  (pin "1"))
 (symbol
  (lib_id "power:+3V3")
  (at 64.77 40.005 0)
  (unit 1)
  (body_style 1)
  (exclude_from_sim no)
  (in_bom yes)
  (on_board yes)
  (in_pos_files yes)
  (dnp no)
  (fields_autoplaced yes)
  (property "Reference" "#PWR058" (at 64.77 43.815 0) (hide yes) (show_name no) (do_not_autoplace no) (effects (font (size 1.27 1.27))))
  (property "Value" "+3V3" (at 64.77 34.925 0) (show_name no) (do_not_autoplace no) (effects (font (size 1.27 1.27))))
  (property "Footprint" "" (at 64.77 40.005 0) (hide yes) (show_name no) (do_not_autoplace no) (effects (font (size 1.27 1.27))))
  (property "Datasheet" "" (at 64.77 40.005 0) (hide yes) (show_name no) (do_not_autoplace no) (effects (font (size 1.27 1.27))))
  (property "Description" "" (at 64.77 40.005 0) (show_name no) (do_not_autoplace no) (effects (font (size 1.27 1.27))))
  (pin "1"))
 (symbol
  (lib_id "PiGUS library:AVDD")
  (at 36.195 45.085 0)
  (unit 1)
  (body_style 1)
  (exclude_from_sim no)
  (in_bom yes)
  (on_board yes)
  (in_pos_files yes)
  (dnp no)
  (property "Reference" "#PWR086" (at 36.195 48.895 0) (hide yes) (show_name no) (do_not_autoplace no) (effects (font (size 1.27 1.27))))
  (property "Value" "AVDD" (at 36.195 41.275 0) (show_name no) (do_not_autoplace no) (effects (font (size 1.27 1.27))))
  (property "Footprint" "" (at 36.195 45.085 0) (hide yes) (show_name no) (do_not_autoplace no) (effects (font (size 1.27 1.27))))
  (property "Datasheet" "" (at 36.195 45.085 0) (hide yes) (show_name no) (do_not_autoplace no) (effects (font (size 1.27 1.27))))
  (property "Description" "" (at 36.195 45.085 0) (show_name no) (do_not_autoplace no) (effects (font (size 1.27 1.27))))
  (pin "1"))
 (symbol
  (lib_id "Audio:PCM5100")
  (at 64.77 55.88 0)
  (unit 1)
  (body_style 1)
  (exclude_from_sim no)
  (in_bom yes)
  (on_board yes)
  (in_pos_files yes)
  (dnp no)
  (fields_autoplaced yes)
  (property "Reference" "U10" (at 69.2659 38.1 0) (hide yes) (show_name no) (do_not_autoplace no) (effects (font (size 1.27 1.27)) (justify left)))
  (property "Value" "PCM5100A" (at 69.2659 40.64 0) (show_name no) (do_not_autoplace no) (effects (font (size 1.27 1.27)) (justify left)))
  (property "Footprint" "PiGUS library:TSSOP-20_4.4x6.5mm_P0.65mm_HandSolder_TestPads" (at 63.5 36.83 0) (hide yes) (show_name no) (do_not_autoplace no) (effects (font (size 1.27 1.27))))
  (property "Datasheet" "http://www.ti.com/lit/ds/symlink/pcm5100.pdf" (at 63.5 36.83 0) (hide yes) (show_name no) (do_not_autoplace no) (effects (font (size 1.27 1.27))))
  (property "Description" "I2S DAC, TSSOP-20 (SMD: no through-hole version exists)" (at 64.77 55.88 0) (hide yes) (show_name no) (do_not_autoplace no) (effects (font (size 1.27 1.27))))
  (property "Manufacturer" "Texas Instruments" (at 64.77 55.88 0) (hide yes) (show_name no) (do_not_autoplace no) (effects (font (size 1.27 1.27))))
  (property "MPN" "PCM5100APWR" (at 64.77 55.88 0) (hide yes) (show_name no) (do_not_autoplace no) (effects (font (size 1.27 1.27))))
  (property "DigiKey" "296-36705-1-ND" (at 64.77 55.88 0) (hide yes) (show_name no) (do_not_autoplace no) (effects (font (size 1.27 1.27))))
  (property "LCSC" "C131154" (at 64.77 55.88 0) (hide yes) (show_name no) (do_not_autoplace no) (effects (font (size 1.27 1.27))))
  (pin "1")
  (pin "10")
  (pin "11")
  (pin "12")
  (pin "13")
  (pin "14")
  (pin "15")
  (pin "16")
  (pin "17")
  (pin "18")
  (pin "19")
  (pin "2")
  (pin "20")
  (pin "3")
  (pin "4")
  (pin "5")
  (pin "6")
  (pin "7")
  (pin "8")
  (pin "9"))
 (symbol
  (lib_id "power:GND")
  (at 64.77 73.66 0)
  (unit 1)
  (body_style 1)
  (exclude_from_sim no)
  (in_bom yes)
  (on_board yes)
  (in_pos_files yes)
  (dnp no)
  (fields_autoplaced yes)
  (property "Reference" "#PWR057" (at 64.77 80.01 0) (hide yes) (show_name no) (do_not_autoplace no) (effects (font (size 1.27 1.27))))
  (property "Value" "GND" (at 64.77 78.105 0) (show_name no) (do_not_autoplace no) (effects (font (size 1.27 1.27))))
  (property "Footprint" "" (at 64.77 73.66 0) (hide yes) (show_name no) (do_not_autoplace no) (effects (font (size 1.27 1.27))))
  (property "Datasheet" "" (at 64.77 73.66 0) (hide yes) (show_name no) (do_not_autoplace no) (effects (font (size 1.27 1.27))))
  (property "Description" "" (at 64.77 73.66 0) (show_name no) (do_not_autoplace no) (effects (font (size 1.27 1.27))))
  (pin "1"))
 (symbol
  (lib_id "PiGUS library:AGND")
  (at 67.31 74.93 0)
  (unit 1)
  (body_style 1)
  (exclude_from_sim no)
  (in_bom yes)
  (on_board yes)
  (in_pos_files yes)
  (dnp no)
  (fields_autoplaced yes)
  (property "Reference" "#PWR059" (at 67.31 81.28 0) (hide yes) (show_name no) (do_not_autoplace no) (effects (font (size 1.27 1.27))))
  (property "Value" "AGND" (at 67.31 80.01 0) (show_name no) (do_not_autoplace no) (effects (font (size 1.27 1.27))))
  (property "Footprint" "" (at 67.31 74.93 0) (hide yes) (show_name no) (do_not_autoplace no) (effects (font (size 1.27 1.27))))
  (property "Datasheet" "" (at 67.31 74.93 0) (hide yes) (show_name no) (do_not_autoplace no) (effects (font (size 1.27 1.27))))
  (property "Description" "" (at 67.31 74.93 0) (show_name no) (do_not_autoplace no) (effects (font (size 1.27 1.27))))
  (pin "1"))
 (symbol
  (lib_id "Device:R_Small")
  (at 80.01 48.26 90)
  (unit 1)
  (body_style 1)
  (exclude_from_sim no)
  (in_bom yes)
  (on_board yes)
  (in_pos_files yes)
  (dnp no)
  (property "Reference" "R11" (at 78.74 50.165 90) (hide yes) (show_name no) (do_not_autoplace no) (effects (font (size 1.27 1.27))))
  (property "Value" "470R" (at 82.55 50.165 90) (show_name no) (do_not_autoplace no) (effects (font (size 1.27 1.27))))
  (property "Footprint" "Resistor_THT:R_Axial_DIN0207_L6.3mm_D2.5mm_P10.16mm_Horizontal" (at 80.01 48.26 0) (hide yes) (show_name no) (do_not_autoplace no) (effects (font (size 1.27 1.27))))
  (property "Datasheet" "" (at 80.01 48.26 0) (hide yes) (show_name no) (do_not_autoplace no) (effects (font (size 1.27 1.27))))
  (property "Description" "470R 1/4W 1% metal film" (at 80.01 48.26 0) (hide yes) (show_name no) (do_not_autoplace no) (effects (font (size 1.27 1.27))))
  (property "Manufacturer" "Stackpole" (at 80.01 48.26 0) (hide yes) (show_name no) (do_not_autoplace no) (effects (font (size 1.27 1.27))))
  (property "MPN" "RNMF14FTC470R" (at 80.01 48.26 0) (hide yes) (show_name no) (do_not_autoplace no) (effects (font (size 1.27 1.27))))
  (property "DigiKey" "S470CACT-ND" (at 80.01 48.26 0) (hide yes) (show_name no) (do_not_autoplace no) (effects (font (size 1.27 1.27))))
  (property "LCSC" "C58592 (UNI-ROYAL MFR0W4F4700A50)" (at 80.01 48.26 0) (hide yes) (show_name no) (do_not_autoplace no) (effects (font (size 1.27 1.27))))
  (pin "1")
  (pin "2"))
 (symbol
  (lib_id "PiGUS library:AGND")
  (at 62.23 74.93 0)
  (unit 1)
  (body_style 1)
  (exclude_from_sim no)
  (in_bom yes)
  (on_board yes)
  (in_pos_files yes)
  (dnp no)
  (fields_autoplaced yes)
  (property "Reference" "#PWR065" (at 62.23 81.28 0) (hide yes) (show_name no) (do_not_autoplace no) (effects (font (size 1.27 1.27))))
  (property "Value" "AGND" (at 62.23 80.01 0) (show_name no) (do_not_autoplace no) (effects (font (size 1.27 1.27))))
  (property "Footprint" "" (at 62.23 74.93 0) (hide yes) (show_name no) (do_not_autoplace no) (effects (font (size 1.27 1.27))))
  (property "Datasheet" "" (at 62.23 74.93 0) (hide yes) (show_name no) (do_not_autoplace no) (effects (font (size 1.27 1.27))))
  (property "Description" "" (at 62.23 74.93 0) (show_name no) (do_not_autoplace no) (effects (font (size 1.27 1.27))))
  (pin "1"))
 (symbol
  (lib_id "PiGUS library:AGND")
  (at 90.805 53.975 90)
  (unit 1)
  (body_style 1)
  (exclude_from_sim no)
  (in_bom yes)
  (on_board yes)
  (in_pos_files yes)
  (dnp no)
  (fields_autoplaced yes)
  (property "Reference" "#PWR062" (at 97.155 53.975 0) (hide yes) (show_name no) (do_not_autoplace no) (effects (font (size 1.27 1.27))))
  (property "Value" "AGND" (at 93.98 53.975 90) (show_name no) (do_not_autoplace no) (effects (font (size 1.27 1.27)) (justify right)))
  (property "Footprint" "" (at 90.805 53.975 0) (hide yes) (show_name no) (do_not_autoplace no) (effects (font (size 1.27 1.27))))
  (property "Datasheet" "" (at 90.805 53.975 0) (hide yes) (show_name no) (do_not_autoplace no) (effects (font (size 1.27 1.27))))
  (property "Description" "" (at 90.805 53.975 0) (show_name no) (do_not_autoplace no) (effects (font (size 1.27 1.27))))
  (pin "1"))
 (symbol
  (lib_id "PiGUS library:AGND")
  (at 90.805 40.64 90)
  (unit 1)
  (body_style 1)
  (exclude_from_sim no)
  (in_bom yes)
  (on_board yes)
  (in_pos_files yes)
  (dnp no)
  (fields_autoplaced yes)
  (property "Reference" "#PWR063" (at 97.155 40.64 0) (hide yes) (show_name no) (do_not_autoplace no) (effects (font (size 1.27 1.27))))
  (property "Value" "AGND" (at 93.98 40.64 90) (show_name no) (do_not_autoplace no) (effects (font (size 1.27 1.27)) (justify right)))
  (property "Footprint" "" (at 90.805 40.64 0) (hide yes) (show_name no) (do_not_autoplace no) (effects (font (size 1.27 1.27))))
  (property "Datasheet" "" (at 90.805 40.64 0) (hide yes) (show_name no) (do_not_autoplace no) (effects (font (size 1.27 1.27))))
  (property "Description" "" (at 90.805 40.64 0) (show_name no) (do_not_autoplace no) (effects (font (size 1.27 1.27))))
  (pin "1"))
 (symbol
  (lib_id "PiGUS library:AGND")
  (at 77.47 73.66 0)
  (unit 1)
  (body_style 1)
  (exclude_from_sim no)
  (in_bom yes)
  (on_board yes)
  (in_pos_files yes)
  (dnp no)
  (fields_autoplaced yes)
  (property "Reference" "#PWR080" (at 77.47 80.01 0) (hide yes) (show_name no) (do_not_autoplace no) (effects (font (size 1.27 1.27))))
  (property "Value" "AGND" (at 77.47 78.105 0) (show_name no) (do_not_autoplace no) (effects (font (size 1.27 1.27))))
  (property "Footprint" "" (at 77.47 73.66 0) (hide yes) (show_name no) (do_not_autoplace no) (effects (font (size 1.27 1.27))))
  (property "Datasheet" "" (at 77.47 73.66 0) (hide yes) (show_name no) (do_not_autoplace no) (effects (font (size 1.27 1.27))))
  (property "Description" "" (at 77.47 73.66 0) (show_name no) (do_not_autoplace no) (effects (font (size 1.27 1.27))))
  (pin "1"))
 (symbol
  (lib_id "Device:C_Small")
  (at 31.75 47.625 180)
  (unit 1)
  (body_style 1)
  (exclude_from_sim no)
  (in_bom yes)
  (on_board yes)
  (in_pos_files yes)
  (dnp no)
  (property "Reference" "C16" (at 32.385 43.815 0) (hide yes) (show_name no) (do_not_autoplace no) (effects (font (size 1.27 1.27))))
  (property "Value" "0.1uF" (at 34.925 49.53 0) (show_name no) (do_not_autoplace no) (effects (font (size 1.27 1.27))))
  (property "Footprint" "Capacitor_THT:C_Disc_D5.0mm_W2.5mm_P5.00mm" (at 31.75 47.625 0) (hide yes) (show_name no) (do_not_autoplace no) (effects (font (size 1.27 1.27))))
  (property "Datasheet" "" (at 31.75 47.625 0) (hide yes) (show_name no) (do_not_autoplace no) (effects (font (size 1.27 1.27))))
  (property "Description" "0.1uF: U10 CPVDD" (at 31.75 47.625 0) (hide yes) (show_name no) (do_not_autoplace no) (effects (font (size 1.27 1.27))))
  (property "Manufacturer" "Murata" (at 31.75 47.625 0) (hide yes) (show_name no) (do_not_autoplace no) (effects (font (size 1.27 1.27))))
  (property "MPN" "RDER71H104K0M1H03A" (at 31.75 47.625 0) (hide yes) (show_name no) (do_not_autoplace no) (effects (font (size 1.27 1.27))))
  (property "DigiKey" "490-9144-1-ND" (at 31.75 47.625 0) (hide yes) (show_name no) (do_not_autoplace no) (effects (font (size 1.27 1.27))))
  (property "LCSC" "C527620" (at 31.75 47.625 0) (hide yes) (show_name no) (do_not_autoplace no) (effects (font (size 1.27 1.27))))
  (pin "1")
  (pin "2"))
 (symbol
  (lib_id "power:+3V3")
  (at 49.53 63.5 90)
  (unit 1)
  (body_style 1)
  (exclude_from_sim no)
  (in_bom yes)
  (on_board yes)
  (in_pos_files yes)
  (dnp no)
  (fields_autoplaced yes)
  (property "Reference" "#PWR056" (at 53.34 63.5 0) (hide yes) (show_name no) (do_not_autoplace no) (effects (font (size 1.27 1.27))))
  (property "Value" "+3V3" (at 45.72 63.5 90) (show_name no) (do_not_autoplace no) (effects (font (size 1.27 1.27)) (justify left)))
  (property "Footprint" "" (at 49.53 63.5 0) (hide yes) (show_name no) (do_not_autoplace no) (effects (font (size 1.27 1.27))))
  (property "Datasheet" "" (at 49.53 63.5 0) (hide yes) (show_name no) (do_not_autoplace no) (effects (font (size 1.27 1.27))))
  (property "Description" "" (at 49.53 63.5 0) (show_name no) (do_not_autoplace no) (effects (font (size 1.27 1.27))))
  (pin "1"))
 (symbol
  (lib_id "power:GND")
  (at 49.53 53.34 270)
  (unit 1)
  (body_style 1)
  (exclude_from_sim no)
  (in_bom yes)
  (on_board yes)
  (in_pos_files yes)
  (dnp no)
  (fields_autoplaced yes)
  (property "Reference" "#PWR055" (at 43.18 53.34 0) (hide yes) (show_name no) (do_not_autoplace no) (effects (font (size 1.27 1.27))))
  (property "Value" "GND" (at 45.72 53.34 90) (show_name no) (do_not_autoplace no) (effects (font (size 1.27 1.27)) (justify right)))
  (property "Footprint" "" (at 49.53 53.34 0) (hide yes) (show_name no) (do_not_autoplace no) (effects (font (size 1.27 1.27))))
  (property "Datasheet" "" (at 49.53 53.34 0) (hide yes) (show_name no) (do_not_autoplace no) (effects (font (size 1.27 1.27))))
  (property "Description" "" (at 49.53 53.34 0) (show_name no) (do_not_autoplace no) (effects (font (size 1.27 1.27))))
  (pin "1"))
 (symbol
  (lib_id "Device:R_Small")
  (at 80.01 45.72 90)
  (unit 1)
  (body_style 1)
  (exclude_from_sim no)
  (in_bom yes)
  (on_board yes)
  (in_pos_files yes)
  (dnp no)
  (property "Reference" "R10" (at 78.74 43.815 90) (hide yes) (show_name no) (do_not_autoplace no) (effects (font (size 1.27 1.27))))
  (property "Value" "470R" (at 82.55 43.815 90) (show_name no) (do_not_autoplace no) (effects (font (size 1.27 1.27))))
  (property "Footprint" "Resistor_THT:R_Axial_DIN0207_L6.3mm_D2.5mm_P10.16mm_Horizontal" (at 80.01 45.72 0) (hide yes) (show_name no) (do_not_autoplace no) (effects (font (size 1.27 1.27))))
  (property "Datasheet" "" (at 80.01 45.72 0) (hide yes) (show_name no) (do_not_autoplace no) (effects (font (size 1.27 1.27))))
  (property "Description" "470R 1/4W 1% metal film" (at 80.01 45.72 0) (hide yes) (show_name no) (do_not_autoplace no) (effects (font (size 1.27 1.27))))
  (property "Manufacturer" "Stackpole" (at 80.01 45.72 0) (hide yes) (show_name no) (do_not_autoplace no) (effects (font (size 1.27 1.27))))
  (property "MPN" "RNMF14FTC470R" (at 80.01 45.72 0) (hide yes) (show_name no) (do_not_autoplace no) (effects (font (size 1.27 1.27))))
  (property "DigiKey" "S470CACT-ND" (at 80.01 45.72 0) (hide yes) (show_name no) (do_not_autoplace no) (effects (font (size 1.27 1.27))))
  (property "LCSC" "C58592 (UNI-ROYAL MFR0W4F4700A50)" (at 80.01 45.72 0) (hide yes) (show_name no) (do_not_autoplace no) (effects (font (size 1.27 1.27))))
  (pin "1")
  (pin "2")))
